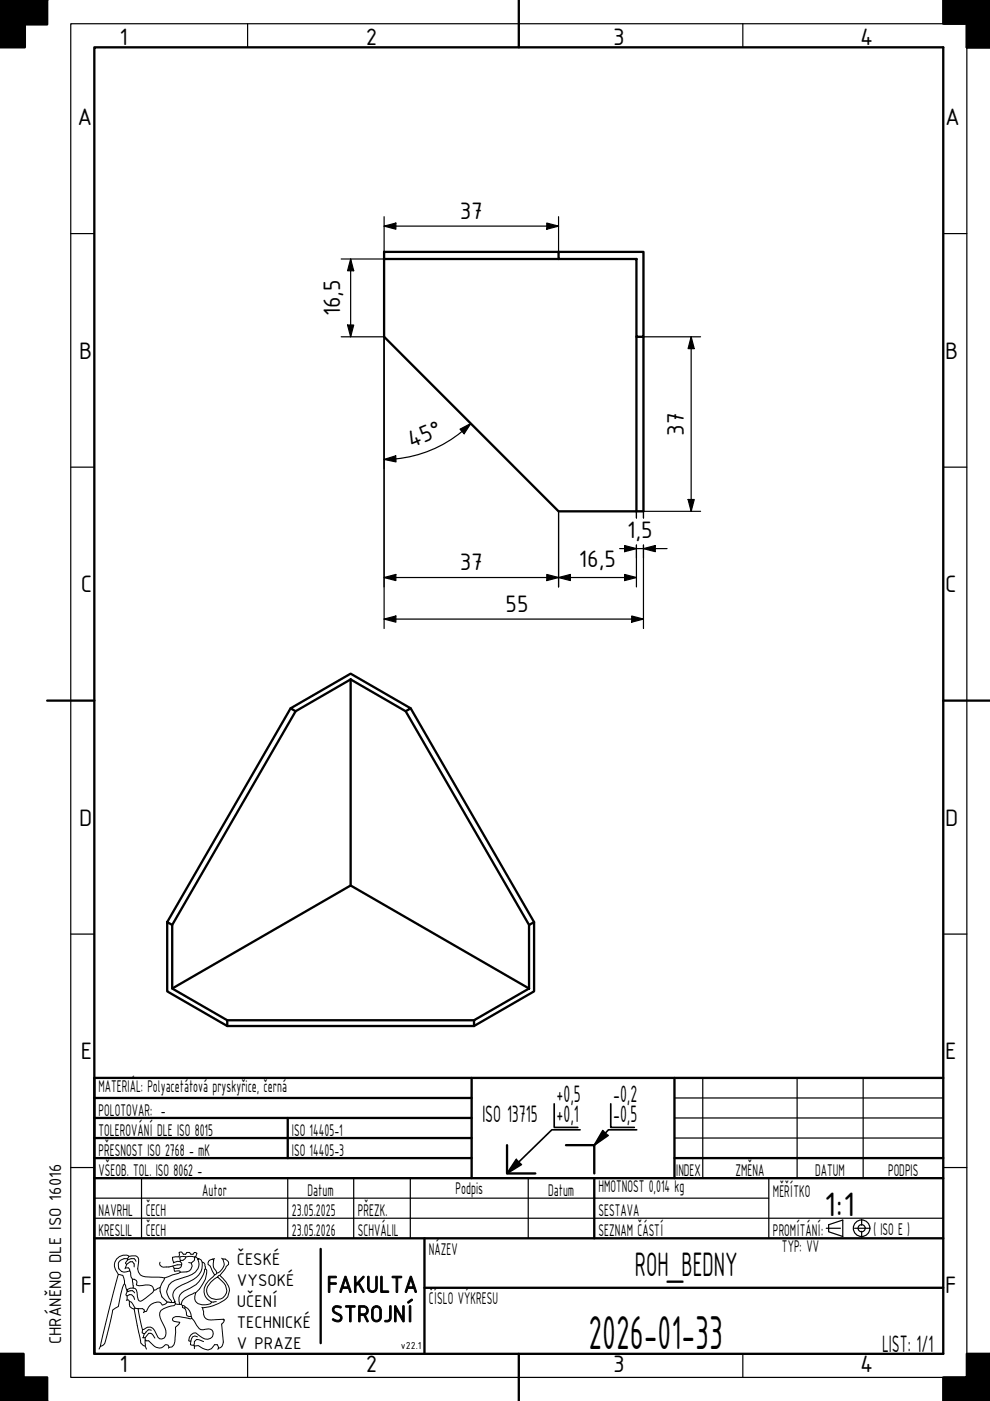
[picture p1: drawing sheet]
<svg xmlns="http://www.w3.org/2000/svg" width="210mm" height="297mm" viewBox="0 0 210 297" stroke-linecap="round" stroke-linejoin="round" font-family="sans-serif">
<!-- layer: Viditelna silna -->
<g fill="none" stroke="#000" stroke-width=".49">
<path d="M0 0h10zM5.3 0v10h-5.3v-10v5.2h10v-5.2M205 5v5h5h-5v-10h5h-10v5h10M81.4 54.9h37M118.4 53.4h-37v18l37 37h18v-37M118.4 53.4h18v18h-1.5v-16.5h-16.5zM134.9 71.4v37M61.6 150.2l12.7-7.4 12.8 7.4-1.1 .6-11.7-6.7-11.6 6.7zM61.6 150.2l-26.2 45.3M62.7 150.8l-26.2 45.3M74.3 144.1v43.6M86 150.8l26.2 45.3"/>
<path d="M87.1 150.2l26.1 45.3M35.4 195.5l1.1 .6v13.5l11.7 6.7v1.2l-12.8-7.3zM112.2 196.1l1-.6v14.7l-12.7 7.3v-1.2l11.7-6.7zM36.5 209.6l37.8-21.9 37.9 21.9M48.2 217.5h52.3M48.2 216.3h52.3M20 237h80M20 232.8h80M61 237v8.5M100 228.5v21.3M20 245.5h80M20 241.3h80"/>
<path d="M107.5 242.8v6h6M120 242.8h6v6M143 245.5h57M0 292h10v5h-10zM0 287h5v10h-5M210 287h-5v5h-5v5h10"/>
</g>
<g fill="#000">
<path d="M0 -.1h5.3v10.1h-5.3z" fill-rule="evenodd"/>
<path d="M0 -.1h10v5.3h-10z" fill-rule="evenodd"/>
<path d="M200 0h10v10h-5v-5h-5z" fill-rule="evenodd"/>
<path d="M0 287h5v10h-5z" fill-rule="evenodd"/>
<path d="M0 292h10v5h-10z" fill-rule="evenodd"/>
<path d="M200 292h5v-5h5v10h-10z" fill-rule="evenodd"/>
</g>
<!-- layer: Viditelna tenka -->
<path d="M109.5 245.8l1.1 1.1-3.1 1.9zM127.8 239.7l1.1 1-2.9 2.1z" fill="#000"/>
<g fill="none" stroke="#000" stroke-width=".25">
<path d="M15 5h190v287h-190zM52.5 5v5M157.5 5v5M15 49.5h5M200 49.5h5M15 99h5M200 99h5M15 198h5M200 198h5M127.8 239.7l1.1 1M149 228.5v21.3M169 228.5v21.3"/>
<path d="M183 228.5v21.3M15 247.5h5M20 254h143M87 249.8v12.7M109.5 245.8l1.1 1.1M200 247.5h5M52.5 287v5M157.5 287v5"/>
</g>
<!-- layer: Ramecek -->
<path d="M20 10h180v277h-180zM110 0v10M10 148.5h10M200 148.5h10M110 287v10" fill="none" stroke="#000" stroke-width=".49"/>
<!-- layer: LEV CVUT -->
<g fill="none" stroke="#000" stroke-width=".21">
<path d="M25.1 270.2l-2 7.7-1.8 7.6a1.38 1.38 0 0 0 1.1-1.3l1.5-6.4 1.2-.8 .2-1.1a7.8 7.8 0 0 1 1.1-3.7M26.4 272.2l.5 1.3M26.6 268.8l-.1 .2M26.9 268.1l.7-.6h.5l.3 .5v.6M27 273.7l.1 .1M27 273.7v.1h.1M27 273.8l-.3 .7 .1 .2 .2 .1 .4-.3h.5l.5 .5 .1 .5M27 274.8v.8l-.2 .1M27 275.6h.3l.1 .3 .5 .2 .7 1.3 .7 .1M27.1 267.1l.7-.2h.6l.4 .5M27.1 267.1v-.2a1.5 1.5 0 0 0-2 1.6 1.5 1.5 0 0 0 2.4 1l-.3-.7h-.6M27.1 267.1l-.5 .7 .3 .3-.3 .7"/>
<path d="M27.1 273.8l1-.1 .4 .4M27.3 266.4l-.2 .5M27.4 275.9a1.19 1.19 0 0 0 1 1.7l.2-.2M27.5 269.5l.3 1.3 .3 .4M28.1 271.2h.3l.5 .3 .2 .3-.2 .6 .6 .2a4.9 4.9 0 0 1 2.6 0l.5 1 1.3-.6M28.1 271.2l.2 1.9h-.7l-.7 .4 .1 .2M28.3 273.1l.6 .4 .4 2.1a.52 .52 0 0 0 .9 .1l2.1-1.6 .3-.5M28.4 277.6l1.4 6.6a1.15 1.15 0 0 0 1 1.2l.3 .6M29.3 277.5h.9l.4 .3v.3M30.6 278.1l-.2 .2M33.9 273a2.75 2.75 0 0 0 1.4 2.9l.1 .2M33.9 267.6l-.1 .3a.79 .79 0 0 0 .8 .8 7 7 0 0 0 3-.5h.9"/>
<path d="M34.9 271l-1 2M35.4 276.1l-.4 .4-.6 .2-.3-.5a2.43 2.43 0 0 0-3 1.8l-.5 .1M36.4 276.2h.5M36.6 268.4l.3 .5M36.8 267.7l.9-.3 .5 .1 .3 .3v.4M36.8 267.7l-.1 .1M36.9 276.2h.3v.2l.8 .1M37.1 276v.1M37.2 276.4l-.3 .4a5.8 5.8 0 0 0-2.8 1 2.01 2.01 0 0 0 .1 2.2 4.3 4.3 0 0 1 .9 3.2l-.3 .5-.5 .2-.5-.1-.3-.3a3.3 3.3 0 0 0-1.6-2.1h-.6l-1.1 .5-.9-4.4M38 276.5h.4M38.2 267.2l-.1-.7 .7-.1 2.5 .1-.1 .7-.6 .6M38.2 269.7l-3.3 1.3-4.1-.3a1.62 1.62 0 0 1-1.6-1.7l.2-1.4-.1-1a1.61 1.61 0 0 0-2-.2l-.1-.1a2.16 2.16 0 0 0-2.3 .5 2.16 2.16 0 0 0-.4 2.3l.6 1.1 .9 .2 .4 1.2v.6"/>
<path d="M38.2 267.2v.3M38.4 276.5l.3 .3M38.5 268.2l-.2 .5-.4 .2h-1l.1 .7 1-.2 .2 .3M38.7 276.8l.4 .1a2.62 2.62 0 0 1 1.5 2.2l-1-.1-.1-.3a1.3 1.3 0 0 0-.8-1.5zM39.3 277.1l-.1 .3M39.4 266.5l-.1 .4-.5 .3h-.6M40 267.7l.6 .1a1.29 1.29 0 0 1-1 1.9h-1.4M40.6 279.1l.1 .4 .3 .3a5.3 5.3 0 0 0 1.6 2.1h.6a1.52 1.52 0 0 1 1.9 .4 1.34 1.34 0 0 1-.6 1.5 1.34 1.34 0 0 1-1.6-.2l-1.4-1a1.55 1.55 0 0 0-1.5 1.7l.5 .1 .3-1 .5-.2 .6 .2M40.7 279.5l-.5 .1a4.9 4.9 0 0 0-3.4-.2l-.2 .3v.3l1.5 .4-.3 .5-.6 .5-.1 2.2a2.38 2.38 0 0 1-.6 2l-.7 .1a.56 .56 0 0 0-.7-.6 1.66 1.66 0 0 1-2.8-.1l-.8-.7h-.7v-.7h-.6M41.3 266.5h.2M41.5 274.1l-.6 .2a3.2 3.2 0 0 0-2.5 2.2M41.5 266.5l.3-.8-.3-.1-.3-.1-.3 .4h-.4l-.3-.4h-.6l-.2 .4h-.5l-.4-.4h-.3h-.2v1l-1.4 .1 .2 1.1"/>
<path d="M41.5 274.1a1.62 1.62 0 0 0 1.3 2.5h.8a1.11 1.11 0 0 0 1.2-.5M41.5 266.5l.5 .4M42 267a2.32 2.32 0 0 1-1.3 3.2l-3.6 1.2a2.52 2.52 0 0 0-.8 4.4l.1 .4-1-.1M42.1 266.9h-.1v.1M42.1 266.9l.5 .2 .3 .5 .4 .2 .2 1.2M42.1 266.9l-.1 .1M42.8 277.2l.2 .1M42.9 267.6a3.5 3.5 0 0 1-1.9 3.7l-1.2 .6a4.3 4.3 0 0 0-3 2.1 2.11 2.11 0 0 0 .3 2l-.2 .2M43 277.3l.2 .7a1.43 1.43 0 0 0 1.6 1.9l2.6-.2 .1 .2-.1-.2M43.5 269a.73 .73 0 0 1 .3 .9 7.5 7.5 0 0 1-2.3 4.2M43.5 269l-.1 .2a5.2 5.2 0 0 1-3.1 3.9 2.68 2.68 0 0 0-2.3 2.8v.6M44.2 267.4l.9-.5 .2 .3a2.16 2.16 0 0 0 .6 2.4l.1 .3-.5 .4-.9-1.9-.5-.3z"/>
<path d="M45.3 266.9v.1M45.5 266.9h-.4M45.5 270.3l-.3 .4a3.4 3.4 0 0 0-1.6 4.2l.4 .5 .8 .7M45.9 276l-1.1 .1M46.6 270.4a5.3 5.3 0 0 1 2.1 3.3 3.1 3.1 0 0 1-2.3 2.7 9.3 9.3 0 0 1-3.4 .9M47 266.8l.3 .1M47.3 266.9h.4l.3 .2a.75 .75 0 0 1 .2 1.2l-.3 .2-.3 .8-1.5 1.5a3.9 3.9 0 0 0-2.3 3 2.15 2.15 0 0 0 3.4 1.4 2.15 2.15 0 0 0-.2-3.6l-.9-.8M47.3 266.9a2.09 2.09 0 0 1-1.3 3M47.5 279.9l-.1 .5-.4 .3 .4 3.8a1.22 1.22 0 0 1-1.1 1.3l-.2-.7h-.6l-.7 .8-.7 .3-1.1-.3-.9-.6-.9 .1M21.3 285.5l-.3 .5M30.2 281.9l-.1 .7 .5 .2 .8-.9 .7 .1M30.6 282.8l-.2 .8"/>
<path d="M30.8 283.6l.7-.9h.5l.8 1M30.8 284.1l.2 .2M30.8 284.3v1.1M35.8 285.7l-.1 .1M40.5 284.4l-.1 .7 .7 .1M41.1 285.2l.1 .2M41.2 285.4v.5M43.2 284.5l-1.5-.5-.5 .5-.1 .7M46.3 285.8l-.2 .2"/>
</g>
<!-- layer: Osa -->
<path d="M182.7 258.5v1.3M175.2 260.4h3M181.2 260.4h3M182.7 261.1v1.2" fill="none" stroke="#000" stroke-width=".25"/>
<!-- layer: Viditelna silna -->
<g fill="none" stroke="#000" stroke-width=".25">
<path d="M143 237h57M143 232.8h57M143 241.3h57M178.7 258.7v3.5l-3-1v-1.5"/>
<circle cx="182.7" cy="260.4" r="1.75"/>
<circle cx="182.7" cy="260.4" r=".75"/>
</g>
<path d="M20 258.3h180M30 249.8v12.7M61 249.8v12.7M75 249.8v12.7M112 249.8v12.7M163 249.8v12.7M178.7 258.7l-3 1" fill="none" stroke="#000" stroke-width=".25"/>
<!-- layer: LEV CVUT -->
<path d="M68 264.8v20" fill="none" stroke="#000" stroke-width=".49"/>
<path d="M117.5 234v5h5M123 239.5h-6l-9.5 9.3M127.8 239.7l-1.8 3.1M129.5 234v5h5M135 239.5h-6l-3 3.3 2.9-2.1M109.5 245.8l-2 3 3.1-1.9" fill="none" stroke="#000" stroke-width=".35"/>
<path d="M143 228.5v21.3M200 228.5h-180v58.5M20 249.8h180M126 249.8v12.7M20 262.5h180M90 273h110M90 262.5v24.5" fill="none" stroke="#000" stroke-width=".49"/>
<g fill="none" stroke="#000" stroke-width=".25">
<path d="M72.3 54.9h9.1M74.3 54.9l.7 2.5h-1.3zM74.3 54.9v16.5M81.4 47.9l2.5-.6v1.3zM81.4 45.9v7.5M81.4 47.9h37M115.9 47.3l2.5 .6-2.5 .7zM118.4 45.9v7.5M72.3 71.4h9.1v61.9M73.7 68.9h1.3l-.7 2.5zM136.4 71.4h12.1M146.5 71.4l.7 2.5h-1.3z"/>
<path d="M146.5 71.4v37M81.4 97.4l2.5-.8 .1 1.3zM97.5 91l2.3-1.2-1.4 2.2zM99.8 89.8a26 26 0 0 1-18.4 7.6M118.4 108.4v16M131.4 116.3h10M132.4 115.7l2.5 .6-2.5 .7zM134.9 115.6v8.8M136.4 116.3l2.5-.6v1.3zM136.4 108.4v1.4M136.4 115.6v17.7M145.9 105.9h1.3l-.7 2.5z"/>
<path d="M148.5 108.4h-13.6v1.4M81.4 131.3l2.5-.7v1.3zM81.4 122.4l2.5-.6v1.3zM81.4 131.3h55M81.4 122.4h53.5M115.9 121.8l2.5 .6-2.5 .7zM118.4 122.4l2.5-.6v1.3zM132.4 121.8l2.5 .6-2.5 .7zM133.9 130.6l2.5 .7-2.5 .6z"/>
</g>
<g fill="#000">
<path d="M74.3 54.9l.7 2.5h-1.3zM81.4 47.9l2.5-.6v1.3zM115.9 47.3l2.5 .6-2.5 .7zM73.7 68.9h1.3l-.7 2.5zM146.5 71.4l.7 2.5h-1.3zM81.4 97.4l2.5-.8 .1 1.3zM97.5 91l2.3-1.2-1.4 2.2zM132.4 115.7l2.5 .6-2.5 .7zM136.4 116.3l2.5-.6v1.3zM145.9 105.9h1.3l-.7 2.5zM81.4 131.3l2.5-.7v1.3zM81.4 122.4l2.5-.6v1.3z"/>
<path d="M115.9 121.8l2.5 .6-2.5 .7zM118.4 122.4l2.5-.6v1.3zM132.4 121.8l2.5 .6-2.5 .7zM133.9 130.6l2.5 .7-2.5 .6z"/>
</g>
<text font-size="10.9" x="124.7" y="286">2026-01-33</text>
<g font-size="7.7">
<text x="174.8" y="257.8">1:1</text>
<text x="134.6" y="270.5">ROH_BEDNY</text>
</g>
<g font-size="5.4">
<text x="25.4" y="9.6">1</text>
<text x="77.5" y="9.6">2</text>
<text x="130" y="9.6">3</text>
<text x="182.4" y="9.6">4</text>
<text x="16.4" y="26.5">A</text>
<text x="200.4" y="26.5">A</text>
<text x="97.5" y="46.4">37</text>
<text x="72.1" y="67.1" transform="rotate(-90 72.1 67.1)">16,5</text>
<text x="16.8" y="76">B</text>
<text x="200.4" y="76">B</text>
<text x="87.3" y="95.1" transform="rotate(-23 87.3 95.1)">45°</text>
<text x="145" y="92.4" transform="rotate(-90 145 92.4)">37</text>
<text x="133" y="114.1">1,5</text>
<text x="17.1" y="125.5">C</text>
<text x="97.5" y="120.9">37</text>
<text x="122.7" y="120.2">16,5</text>
<text x="200.4" y="125.5">C</text>
<text x="107.2" y="129.7">55</text>
<text x="16.8" y="175">D</text>
<text x="200.4" y="175">D</text>
<text x="17.1" y="224.5">E</text>
<text x="200.4" y="224.5">E</text>
<text x="118" y="233.6">+0,5</text>
<text x="130" y="233.6">-0,2</text>
<text x="102.3" y="237.8">ISO 13715</text>
<text x="118" y="237.8">+0,1</text>
<text x="130" y="237.8">-0,5</text>
<text x="17.1" y="274">F</text>
<text x="69.3" y="274">FAKULTA</text>
<text x="200.4" y="274">F</text>
<text x="70.1" y="280.3">STROJNÍ</text>
<text x="187" y="286.5">LIST: 1/1</text>
<text x="25.4" y="290.9">1</text>
<text x="77.5" y="290.9">2</text>
<text x="130" y="290.9">3</text>
<text x="182.4" y="290.9">4</text>
</g>
<g font-size="3.9">
<text x="20.9" y="231.5">MATERIÁL: Polyacetátová pryskyřice, černá</text>
<text x="20.9" y="236.5">POLOTOVAR: -</text>
<text x="20.9" y="245">PŘESNOST ISO 2768 - mK</text>
<text x="20.9" y="240.8">TOLEROVÁNÍ DLE ISO 8015</text>
<text x="61.9" y="245">ISO 14405-3</text>
<text x="61.9" y="240.8">ISO 14405-1</text>
<text x="20.9" y="249.3">VŠEOB. TOL. ISO 8062 -</text>
<text x="143.4" y="249.3">I</text>
<text x="143.8" y="249.3">NDEX</text>
<text x="155.9" y="249.3">ZMĚNA</text>
<text x="172.8" y="249.3">DATUM</text>
<text x="188.3" y="249.3">PODPIS</text>
<text x="20.9" y="257.8">NAVRHL</text>
<text x="30.9" y="257.8">ČECH</text>
<text x="42.9" y="253.5">Autor</text>
<text x="61.9" y="257.8">23.05.2025</text>
<text x="65.2" y="253.5">Datum</text>
<text x="75.9" y="257.8">PŘEZK.</text>
<text x="96.6" y="253.2">Podpis</text>
<text x="116.2" y="253.5">Datum</text>
<text x="126.9" y="252.8">HMOTNOST 0,014 kg</text>
<text x="126.9" y="257.8">SESTAVA</text>
<text x="163.9" y="253.8">MĚŘÍTKO</text>
<text x="20.9" y="262">KRESLIL</text>
<text x="30.9" y="262">ČECH</text>
<text x="61.9" y="262">23.05.2026</text>
<text x="75.9" y="262">SCHVÁLIL</text>
<text x="126.9" y="262">SEZNAM ČÁSTÍ</text>
<text x="163.9" y="262">PROMÍTÁNÍ:</text>
<text x="185.2" y="261.8">( ISO E )</text>
<text x="50.2" y="268.2">ČESKÉ</text>
<text x="90.9" y="266">NÁZEV</text>
<text x="165.8" y="265.5">TYP: VV</text>
<text x="50.2" y="272.7">VYSOKÉ</text>
<text x="50.2" y="277.1">UČENÍ</text>
<text x="50.2" y="281.6">TECHNICKÉ</text>
<text x="90.9" y="276.5">ČÍSLO VÝKRESU</text>
<text x="13" y="285" transform="rotate(-90 13 285)">CHRÁNĚNO DLE ISO 16016</text>
<text x="50.2" y="286">V PRAZE</text>
</g>
<text font-size="2.3" x="85" y="286">v22.1</text>
</svg>
